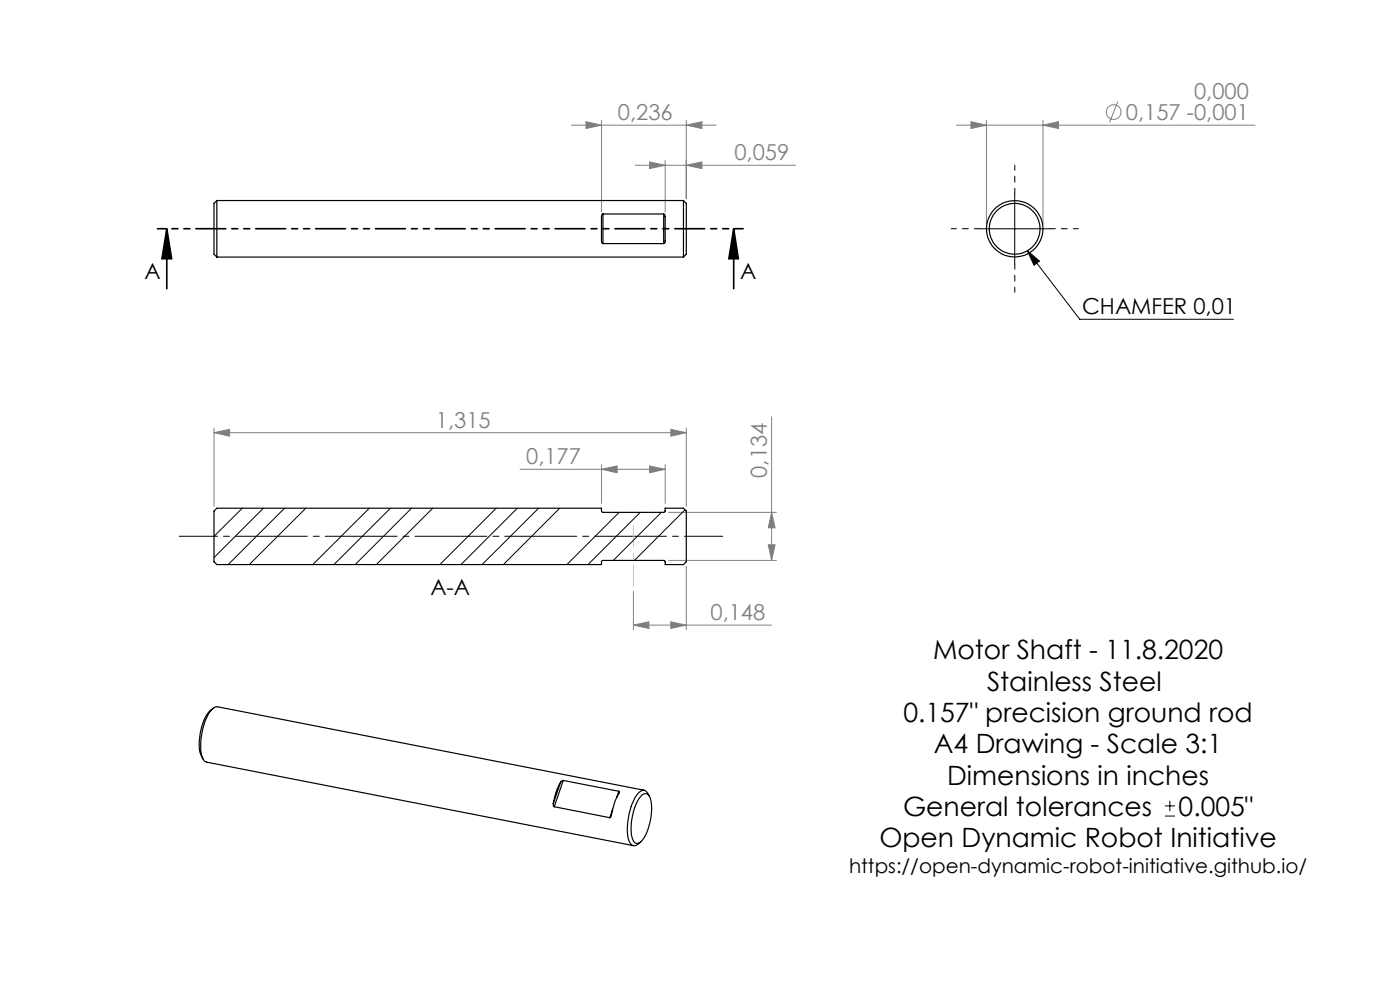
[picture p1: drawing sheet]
<svg xmlns="http://www.w3.org/2000/svg" width="297mm" height="210mm" viewBox="0 0 297 210" stroke-linecap="round" stroke-linejoin="round" font-family="sans-serif">
<g fill="none" stroke="#808080" stroke-width=".21">
<path d="M121.2 26.6h30.7M124.3 25.8l3.3 .8-3.3 .7zM127.6 25.5v19.5M134.8 35.1h33.9M137.8 34.4l3.3 .7-3.3 .7zM141.1 34.1v10.9M145.6 26.6l3.3-.8v1.5zM145.6 35.1l3.3-.7v1.4zM145.6 25.5v16.6M202.9 26.6h63.3M206 25.8l3.3 .8-3.3 .7zM209.3 25.5v22"/>
<path d="M221.3 26.6l3.2-.8v1.5zM221.3 25.5v22M237.1 21.5l-1.7 4.5M45.4 91.8l3.3-.7v1.4zM45.4 90.8v16.6M45.4 91.8h100.2M110.3 99.5h30.8M127.6 99.5l3.3-.7v1.5zM127.6 98.6v8.2M137.8 98.8l3.3 .7-3.3 .8zM141.1 98.6v8.2M142.3 91.1l3.3 .7-3.3 .7z"/>
<path d="M145.6 90.8v16.6M163.7 88.4v30.5M141.8 108.7h22.9M141.8 118.9h22.9M163 115.6h1.4l-.7 3.3zM163.7 108.7l.7 3.3h-1.4zM134.4 132.6l3.3-.7v1.4zM134.4 125.4v8.2M134.4 132.6h29.3M142.3 131.9l3.3 .7-3.3 .7zM145.6 120.1v13.5"/>
<circle cx="236.3" cy="23.8" r="1.55"/>
</g>
<path d="M207.8 48.5h14.9M215.3 41v15M217.9 53.2l2.6 2.2-1.1 .9zM217.9 53.2l11.2 14.5h32.6M247.1 173.1h2.2M247.1 170.9h2.2M248.2 169.9v2.1" fill="none" stroke="#000" stroke-width=".21"/>
<path d="M35.4 48.5l1 6.4h-2zM35.4 48.5v12.7M155.6 48.5l1 6.4h-2zM155.6 48.5v12.7" fill="none" stroke="#000" stroke-width=".35"/>
<path d="M207.8 48.5h-6M215.3 41v-6M215.3 56v6M222.8 48.5h6" fill="none" stroke="#000" stroke-width=".21" stroke-dasharray="15.2 1.3 1.3 1.3" stroke-dashoffset="14.2"/>
<path d="M38 113.8h115.3" fill="none" stroke="#000" stroke-width=".21" stroke-dasharray="15.2 1.3 1.3 1.3" stroke-dashoffset="7.1"/>
<path d="M157.7 48.5h-124.3" fill="none" stroke="#000" stroke-width=".35" stroke-dasharray="6.3 1.3 1.3 1.3 1.3 1.3" stroke-dashoffset="4.6"/>
<path d="M134.4 111.4v13" fill="none" stroke="#c0c0c0" stroke-width=".21" stroke-dasharray="15.2 1.3 1.3 1.3" stroke-dashoffset="10.7"/>
<g fill="#000">
<path d="M217.9 53.2l2.6 2.2-1.1 .9z"/>
<path d="M155.6 48.5l1 6.4h-2zM35.4 48.5l1 6.4h-2z"/>
</g>
<g fill="#808080">
<path d="M134.4 132.6l3.3-.7v1.4zM142.3 131.9l3.3 .7-3.3 .7z"/>
<path d="M145.6 26.6l3.3-.8v1.5zM124.3 25.8l3.3 .8-3.3 .7zM145.6 35.1l3.3-.7v1.4zM137.8 34.4l3.3 .7-3.3 .7z"/>
<path d="M206 25.8l3.3 .8-3.3 .7zM221.3 26.6l3.2-.8v1.5zM45.4 91.8l3.3-.7v1.4zM142.3 91.1l3.3 .7-3.3 .7z"/>
<path d="M127.6 99.5l3.3-.7v1.5zM137.8 98.8l3.3 .7-3.3 .8z"/>
<path d="M163.7 108.7l.7 3.3h-1.4zM163 115.6h1.4l-.7 3.3z"/>
</g>
<g fill="none" stroke="#000" stroke-width=".25">
<path d="M46 42.5v12M46 42.5l-.6 .6v10.8l.6 .6M46 54.5h99M46 42.5h99M127.9 45.4h-.1a10.3 10.3 0 0 0-.2 3.8v2.2l.3 .3M127.9 51.7h12.9M127.9 45.4h12.9M127.9 45.4v6.3M140.8 45.4l.2 .1 .1 .5v5.3l-.3 .4M140.8 45.4v6.3M145 42.5v12M145 42.5l.6 .6v10.8l-.6 .6"/>
<path d="M45.4 108.4l.6-.6h81.6v.6l.2 .3h13.1l.2-.3v-.6h3.9l.6 .6v10.8l-.6 .6h-3.9v-.7l-.2-.2h-13.1l-.2 .2v.7h-81.6l-.6-.6zM45.2 150.2a7.9 7.9 0 0 0-2.8 5.9 6.5 6.5 0 0 0 .7 5M117.4 170.5v.4l.2 .2M117.6 171.1l11.8 2.4M119 165.9a12.8 12.8 0 0 0-1.6 4.6M119 165.9l-1.6 4.6M119.5 165.6l-.5 .3M119.5 165.6l11.8 2.2M119.5 165.6l-1.9 5.5M130 171.7l-.6 1.8M131.3 167.8l.1 .3a18.5 18.5 0 0 0-1.9 5.3l-.1 .1M131.3 167.8l-.5 1.3"/>
<path d="M136.2 168.6a.98 .98 0 0 1 1-.2 .98 .98 0 0 1 .7 .8 11.6 11.6 0 0 1-1.9 9.3 1.02 1.02 0 0 1-1.1 .4 1.02 1.02 0 0 1-.7-1 11.7 11.7 0 0 1 1.8-9zM136.7 167.6l-90.6-17.7a2.95 2.95 0 0 0-2.2 2.3 13.2 13.2 0 0 0-1 8.5l.5 .8 .5 .2 90.5 17.7M137.8 168.9l-.4-.6a1.11 1.11 0 0 0-1-.7 1.11 1.11 0 0 0-1 .7 12.9 12.9 0 0 0-1.9 10.1 1.1 1.1 0 0 0 .7 .9 1.1 1.1 0 0 0 1.1-.2l.6-.5"/>
<circle cx="215.2" cy="48.5" r="6"/>
<circle cx="215.3" cy="48.5" r="5.4"/>
</g>
<g fill="none" stroke="#000" stroke-width=".21">
<path d="M51.4 107.8l-6 6M55.9 107.8l-10.5 10.5M60.4 107.8l-12 12M64.9 107.8l-12 12M78.4 107.8l-12 12M82.8 107.8l-12 12M87.3 107.8l-11.9 12M91.8 107.8l-12 12M105.3 107.8l-12 12M109.7 107.8l-11.9 12M114.3 107.8l-12 12M118.7 107.8l-11.9 12"/>
<path d="M131.3 108.7l-11 11.1M135.8 108.7l-11.1 11.1M140.3 108.7l-10.2 10.2M141.2 107.8l-.1 .1M145.3 108.1l-10.7 10.8"/>
</g>
<g font-size="5.6">
<text x="197.9" y="139.8">Motor Shaft - 11.8.2020</text>
<text x="209.4" y="146.5">Stainless Steel</text>
<text x="191.6" y="153.1">0.157&quot; precision ground rod</text>
<text x="198.1" y="159.8">A4 Drawing - Scale 3:1</text>
<text x="200.9" y="166.4">Dimensions in inches</text>
<text x="191.6" y="173.1">General tolerances</text>
<text x="250" y="173.1">0.005&quot;</text>
<text x="186.6" y="179.7">Open Dynamic Robot Initiative</text>
</g>
<g font-size="4.7" fill="#808080">
<text x="253.3" y="21">0,000</text>
<text x="131.1" y="25.5">0,236</text>
<text x="238.8" y="25.5">0,157 -0,001</text>
<text x="155.8" y="34">0,059</text>
<text x="92.5" y="90.8">1,315</text>
<text x="111.6" y="98.5">0,177</text>
<text x="162.7" y="101.3" transform="rotate(-90 162.7 101.3)">0,134</text>
<text x="150.7" y="131.6">0,148</text>
</g>
<g font-size="4.7">
<text x="30.7" y="59.2">A</text>
<text x="157" y="59.2">A</text>
<text x="229.6" y="66.7">CHAMFER 0,01</text>
<text x="91.3" y="126.2">A-A</text>
</g>
<text font-size="4.2" x="180.1" y="185.3">https://open-dynamic-robot-initiative.github.io/</text>
</svg>
